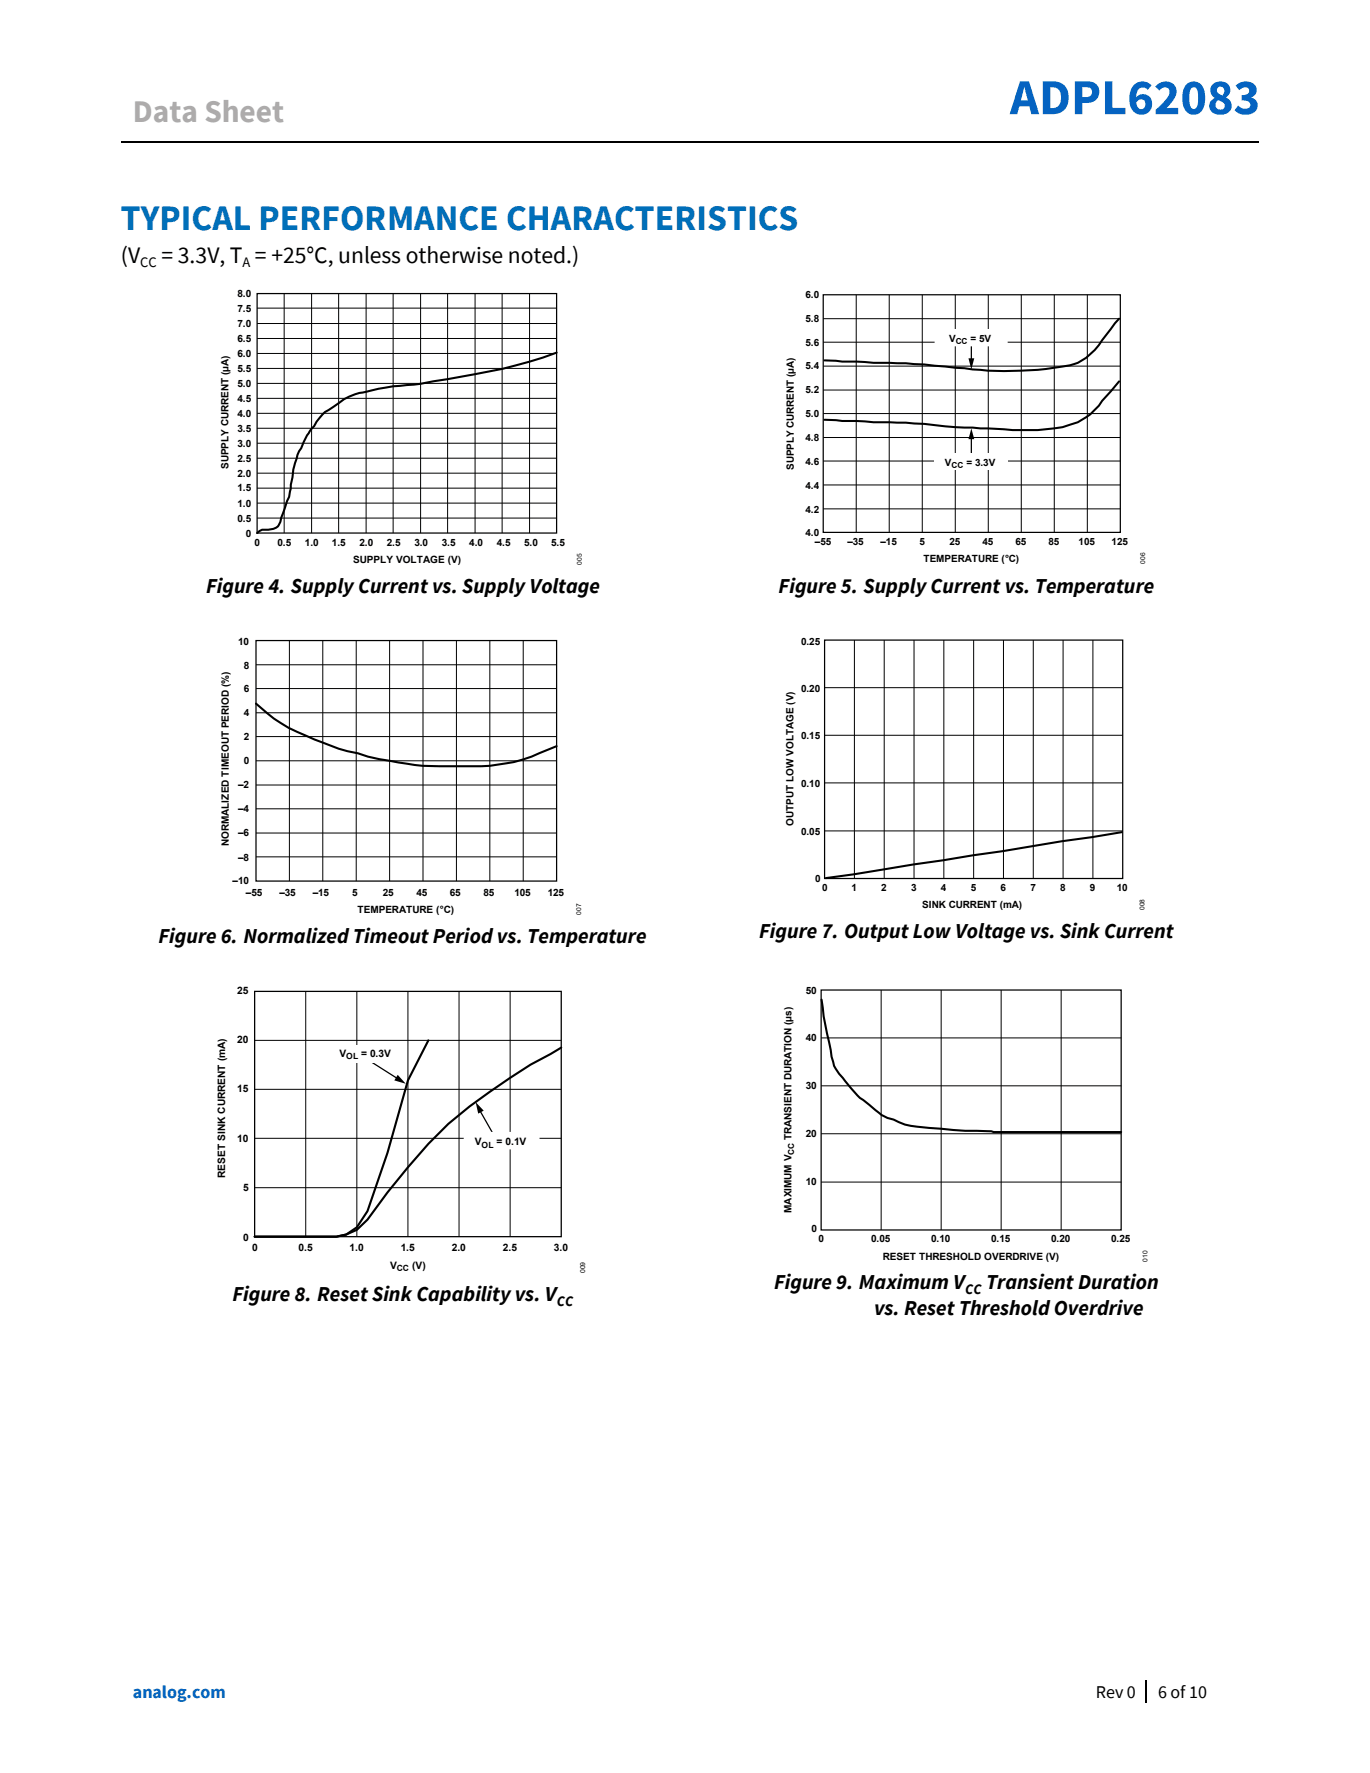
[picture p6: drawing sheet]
<svg xmlns="http://www.w3.org/2000/svg" width="216mm" height="279mm" viewBox="0 0 216 279" stroke-linecap="round" stroke-linejoin="round" font-family="sans-serif">
<path d="M19 22.4h83.3M102.4 22.4h96M180.6 264.7v3.6" fill="none" stroke="#000" stroke-width=".17"/>
<path d="M102.3 22.3h.1v.1h-.1z" fill-rule="evenodd" fill="#000"/>
<g fill="none" stroke="#000" stroke-width=".16">
<path d="M40.5 48.6h47.2M40.5 51h47.2M40.5 53.3h47.2M40.5 55.7h47.2M40.5 58.1h47.2M44.8 46.3v37.7M49.1 46.3v37.7M53.4 46.3v37.7M57.7 46.3v37.7M62 46.3v37.7M66.3 46.3v37.7M70.5 46.3v37.7"/>
<path d="M74.9 46.3v37.7M79.1 46.3v37.7M83.5 46.3v37.7M129.7 50.2h46.9M129.7 53.9h46.9M129.7 57.7h46.9M134.9 46.5v37.4M140.1 46.5v37.4M145.3 46.5v37.4M150.5 46.5v37.4M155.7 46.5v37.4M160.9 46.5v37.4"/>
<path d="M166.1 46.5v37.4M171.4 46.5v37.4M40.5 60.4h47.2M40.5 62.8h47.2M40.5 65.1h47.2M40.5 67.5h47.2M40.5 69.8h47.2M40.5 72.2h47.2M40.5 74.6h47.2M40.5 76.9h47.2M40.5 79.3h47.2M129.7 61.5h46.9"/>
<path d="M129.7 65.2h46.9M129.7 68.9h46.9M129.7 72.7h46.9M129.7 76.4h46.9M40.5 81.6h47.2M129.7 80.2h46.9"/>
</g>
<path d="M40.5 46.3h47.2v37.7h-47.2z" fill="none" stroke="#000" stroke-width=".2"/>
<path d="M87.7 55.6a69.7 69.7 0 0 1-12.9 3.4l-9.6 1.6a36 36 0 0 0-10.2 1.9l-.8 .4-2.4 1.7a5.5 5.5 0 0 0-2.3 2.6l-.5 .4-.6 1-1.5 3.1-.7 2.3-.6 4.3-1.3 3.3a1.83 1.83 0 0 1-2 1.9 1.67 1.67 0 0 0-1.8 .5" fill="none" stroke="#000" stroke-width=".33"/>
<path d="M129.7 46.5h46.9v37.4h-46.9zM153.1 68.9v3.9" fill="none" stroke="#000" stroke-width=".19"/>
<path d="M153.1 67.5l.4 1.7h-.9z" fill="#000"/>
<path d="M176.4 50.2l-2.7 3.4a8.1 8.1 0 0 1-6.3 4.2 54.5 54.5 0 0 1-15.4 .2h-1.4a110.7 110.7 0 0 0-12.9-.8l-7.8-.4M176.4 60.1l-2.7 3.1a8.5 8.5 0 0 1-5.1 3.7 22.4 22.4 0 0 1-7.7 .9l-10.3-.5a111.3 111.3 0 0 0-12.9-.8l-7.8-.4" fill="none" stroke="#000" stroke-width=".32"/>
<path d="M147.3 71.4h11.5v2.7h-11.5z" fill="#fff"/>
<path d="M153.1 52.8v4" fill="none" stroke="#000" stroke-width=".19"/>
<path d="M152.6 56.5h.9l-.4 1.7z" fill="#000"/>
<path d="M147.3 51.8h11.5v2.8h-11.5z" fill="#fff"/>
<g fill="none" stroke="#000" stroke-width=".16">
<path d="M40.3 104.8h47.4M40.3 108.5h47.4M40.3 112.3h47.4M40.3 116.1h47.4M40.3 119.9h47.4M45.6 100.9v37.9M50.9 100.9v37.9M56.1 100.9v37.9M61.4 100.9v37.9M66.7 100.9v37.9M71.9 100.9v37.9M77.2 100.9v37.9"/>
<path d="M82.5 100.9v37.9M129.9 108.4h47M129.9 115.9h47M134.6 100.9v37.5M139.3 100.9v37.5M144 100.9v37.5M148.7 100.9v37.5M153.4 100.9v37.5M158.1 100.9v37.5M162.8 100.9v37.5M167.5 100.9v37.5M172.2 100.9v37.5"/>
<path d="M40.3 123.7h47.4M40.3 127.5h47.4M40.3 131.3h47.4M40.3 135h47.4M129.9 123.4h47M129.9 130.9h47M48.2 156.2v38.7M56.2 156.2v38.7M64.3 156.2v38.7M72.3 156.2v38.7M80.4 156.2v38.7M40.1 163.9h48.3"/>
<path d="M40.1 171.7h48.3M40.1 179.4h48.3M40.1 187.2h48.3"/>
</g>
<path d="M40.3 100.9h47.4v37.9h-47.4zM40.1 156.2h48.3v38.7h-48.3zM58.4 167.3l4.3 2.7M75.6 175l2.2 3.9" fill="none" stroke="#000" stroke-width=".2"/>
<path d="M40.3 110.9a25.8 25.8 0 0 0 9.3 5.6l1.2 .5a22 22 0 0 0 5.6 1.7 37.7 37.7 0 0 0 7.8 1.7 32.2 32.2 0 0 0 7.7 .3 35.6 35.6 0 0 0 9.1-.6l2.8-.9 3.9-1.6M67.5 163.9l-3.2 6.4-3.2 11.4-3.2 9.2-1.7 2.5-1.6 1.1-1.6 .4h-12.9h11.3a7.3 7.3 0 0 0 6.5-2.7 107.7 107.7 0 0 1 12.8-15.1 113 113 0 0 1 12.9-9.3l4.8-2.7" fill="none" stroke="#000" stroke-width=".33"/>
<path d="M129.9 100.9h47v37.5h-47z" fill="none" stroke="#000" stroke-width=".19"/>
<path d="M176.8 131.1l-42.3 6.7-4.4 .6" fill="none" stroke="#000" stroke-width=".32"/>
<path d="M62.7 169.4l1.3 1.4-1.9-.5zM75 173.7l1.2 1.3-.8 .5z" fill="#000"/>
<g fill="#fff">
<path d="M73.1 178.4h11.9v2.7h-11.9z"/>
<path d="M51.7 164.7h12v2.8h-12z"/>
</g>
<path d="M138.9 156v37.8M148.3 156v37.8M157.8 156v37.8M167.2 156v37.8M129.4 163.6h47.3M129.4 171.1h47.3M129.4 178.7h47.3M129.4 186.3h47.3" fill="none" stroke="#000" stroke-width=".16"/>
<path d="M129.4 156h47.3v37.8h-47.3z" fill="none" stroke="#000" stroke-width=".2"/>
<path d="M129.5 157.5a48.5 48.5 0 0 0 1.4 8l.1 1 .3 .9a4.9 4.9 0 0 0 1.5 2.5l2.7 3.1 3 2.4a5.2 5.2 0 0 0 2.3 1 8 8 0 0 0 3.7 1.1l3.8 .4a56.8 56.8 0 0 0 7.9 .4l.4 .1h20.1" fill="none" stroke="#000" stroke-width=".33"/>
<text font-size="8" fill="#0563c1" x="159.2" y="18">ADPL62083</text>
<text font-size="5.6" fill="#006fb9" x="19" y="36.2">TYPICAL PERFORMANCE CHARACTERISTICS</text>
<text font-size="5" fill="#aeaaaa" x="21" y="19.3">Data Sheet</text>
<g font-size="3.7">
<text x="19" y="41.4">(V</text>
<text x="25.5" y="41.4">= 3.3V, T = +25°C, unless otherwise noted.)</text>
</g>
<g font-size="3.3">
<text x="32.5" y="93.4">Figure 4. Supply Current vs. SupplyVoltage</text>
<text x="122.7" y="93.4">Figure 5. Supply Current vs. Temperature</text>
<text x="25" y="148.6">Figure 6. Normalized Timeout Period vs. Temperature</text>
<text x="119.7" y="147.8">Figure 7. Output Low Voltage vs. Sink Current</text>
<text x="122" y="203.2">Figure 9. Maximum V</text>
<text x="155.4" y="203.2">Transient Duration</text>
<text x="36.6" y="205">Figure 8. Reset Sink Capability vs. V</text>
<text x="137.7" y="207.3">vs. Reset Threshold Overdrive</text>
</g>
<text font-size="2.8" fill="#0563c1" x="21" y="267.5">analog.com</text>
<g font-size="2.8">
<text x="172.7" y="267.5">Rev 0</text>
<text x="182.5" y="267.5">6 of 10</text>
</g>
<g font-size="2.3">
<text x="22.1" y="42.1">CC</text>
<text x="38.2" y="42.1">A</text>
<text x="152.1" y="203.9">CC</text>
<text x="87.8" y="205.7">CC</text>
</g>
<g font-size="1.6">
<text x="37.4" y="46.9">8.0</text>
<text x="126.9" y="47">6.0</text>
<text x="37.4" y="51.5">7.0</text>
<text x="37.4" y="49.2">7.5</text>
<text x="37.4" y="53.9">6.5</text>
<text x="126.9" y="50.7">5.8</text>
<text x="149.6" y="53.9">V</text>
<text x="152.9" y="53.9">= 5V</text>
<text x="37.4" y="58.6">5.5</text>
<text x="37.4" y="56.2">6.0</text>
<text x="126.9" y="58.2">5.4</text>
<text x="126.9" y="54.4">5.6</text>
<text x="37.4" y="63.3">4.5</text>
<text x="37.4" y="60.9">5.0</text>
<text x="37.4" y="65.7">4.0</text>
<text x="126.9" y="65.7">5.0</text>
<text x="126.9" y="61.9">5.2</text>
<text x="37.4" y="68">3.5</text>
<text x="37.4" y="70.4">3.0</text>
<text x="126.9" y="69.5">4.8</text>
<text x="36" y="73.9" transform="rotate(-90 36 73.9)">SUPPLY CURRENT (µA)</text>
<text x="37.4" y="72.7">2.5</text>
<text x="37.4" y="77.5">1.5</text>
<text x="37.4" y="75.1">2.0</text>
<text x="125.1" y="74.1" transform="rotate(-90 125.1 74.1)">SUPPLY CURRENT (µA)</text>
<text x="126.9" y="77">4.4</text>
<text x="126.9" y="73.2">4.6</text>
<text x="148.9" y="73.4">V</text>
<text x="152.3" y="73.4">= 3.3V</text>
<text x="37.4" y="82.2">0.5</text>
<text x="37.4" y="79.9">1.0</text>
<text x="126.9" y="80.8">4.2</text>
<text x="38.7" y="84.6">0</text>
<text x="40.1" y="86">0</text>
<text x="43.7" y="86">0.5</text>
<text x="48.1" y="86">1.0</text>
<text x="52.3" y="86">1.5</text>
<text x="55.7" y="88.7">SUPPLY VOLTAGE (V)</text>
<text x="56.6" y="86">2.0</text>
<text x="61" y="86">2.5</text>
<text x="65.3" y="86">3.0</text>
<text x="69.6" y="86">3.5</text>
<text x="74" y="86">4.0</text>
<text x="78.3" y="86">4.5</text>
<text x="82.6" y="86">5.0</text>
<text x="86.9" y="86">5.5</text>
<text x="126.9" y="84.5">4.0</text>
<text x="128.4" y="85.8">–55</text>
<text x="133.6" y="85.8">–35</text>
<text x="138.8" y="85.8">–15</text>
<text x="144.9" y="85.8">5</text>
<text x="145.5" y="88.5">TEMPERATURE (°C)</text>
<text x="149.6" y="85.8">25</text>
<text x="154.8" y="85.8">45</text>
<text x="160" y="85.8">65</text>
<text x="165.2" y="85.8">85</text>
<text x="170" y="85.8">105</text>
<text x="175.2" y="85.8">125</text>
<text x="37.5" y="101.6">10</text>
<text x="126.2" y="101.6">0.25</text>
<text x="38.4" y="105.3">8</text>
<text x="38.4" y="112.8">4</text>
<text x="38.4" y="109.1">6</text>
<text x="126.2" y="109">0.20</text>
<text x="38.4" y="116.7">2</text>
<text x="126.2" y="116.5">0.15</text>
<text x="37.5" y="124.2">–2</text>
<text x="38.4" y="120.4">0</text>
<text x="126.2" y="124">0.10</text>
<text x="37.5" y="131.8">–6</text>
<text x="37.5" y="128">–4</text>
<text x="125.1" y="130.2" transform="rotate(-90 125.1 130.2)">OUTPUT LOW VOLTAGE (V)</text>
<text x="126.2" y="131.5">0.05</text>
<text x="36.1" y="133.4" transform="rotate(-90 36.1 133.4)">NORMALIZED TIMEOUT PERIOD (%)</text>
<text x="37.5" y="135.6">–8</text>
<text x="36.7" y="139.4">–10</text>
<text x="38.8" y="141.1">–55</text>
<text x="44" y="141.1">–35</text>
<text x="49.3" y="141.1">–15</text>
<text x="55.5" y="141.1">5</text>
<text x="56.3" y="143.8">TEMPERATURE (°C)</text>
<text x="60.3" y="141.1">25</text>
<text x="65.6" y="141.1">45</text>
<text x="70.9" y="141.1">65</text>
<text x="76.2" y="141.1">85</text>
<text x="81.1" y="141.1">105</text>
<text x="86.3" y="141.1">125</text>
<text x="128.4" y="139">0</text>
<text x="129.6" y="140.4">0</text>
<text x="134.2" y="140.4">1</text>
<text x="138.9" y="140.4">2</text>
<text x="143.6" y="140.4">3</text>
<text x="145.3" y="143.1">SINK CURRENT (mA)</text>
<text x="148.3" y="140.4">4</text>
<text x="153" y="140.4">5</text>
<text x="157.7" y="140.4">6</text>
<text x="162.4" y="140.4">7</text>
<text x="167.1" y="140.4">8</text>
<text x="171.8" y="140.4">9</text>
<text x="176" y="140.4">10</text>
<text x="37.4" y="156.6">25</text>
<text x="127" y="156.6">50</text>
<text x="37.4" y="164.3">20</text>
<text x="53.5" y="166.5">V</text>
<text x="56.9" y="166.5">= 0.3V</text>
<text x="127" y="164.1">40</text>
<text x="37.4" y="172.1">15</text>
<text x="127" y="171.6">30</text>
<text x="37.4" y="179.9">10</text>
<text x="124.7" y="179.7" transform="rotate(-90 124.7 179.7)">TRANSIENT DURATION (µs)</text>
<text x="127" y="179.1">20</text>
<text x="35.5" y="185.6" transform="rotate(-90 35.5 185.6)">RESET SINK CURRENT (mA)</text>
<text x="74.8" y="180.5">V</text>
<text x="78.2" y="180.5">= 0.1V</text>
<text x="38.3" y="187.7">5</text>
<text x="124.7" y="191.1" transform="rotate(-90 124.7 191.1)">MAXIMUM V</text>
<text x="127" y="186.7">10</text>
<text x="38.3" y="195.5">0</text>
<text x="39.7" y="197.2">0</text>
<text x="47" y="197.2">0.5</text>
<text x="55.1" y="197.2">1.0</text>
<text x="63.1" y="197.2">1.5</text>
<text x="71.2" y="197.2">2.0</text>
<text x="79.3" y="197.2">2.5</text>
<text x="87.3" y="197.2">3.0</text>
<text x="127.9" y="194.2">0</text>
<text x="129" y="195.8">0</text>
<text x="137.3" y="195.8">0.05</text>
<text x="146.7" y="195.8">0.10</text>
<text x="156.2" y="195.8">0.15</text>
<text x="165.7" y="195.8">0.20</text>
<text x="175.1" y="195.8">0.25</text>
<text x="61.5" y="199.9">V</text>
<text x="65" y="199.9">(V)</text>
<text x="139.1" y="198.5">RESET THRESHOLD OVERDRIVE (V)</text>
</g>
<g font-size="1.3">
<text x="150.6" y="54.3">CC</text>
<text x="150" y="73.8">CC</text>
<text x="54.6" y="166.9">OL</text>
<text x="75.9" y="180.9">OL</text>
<text x="125.1" y="181.9" transform="rotate(-90 125.1 181.9)">CC</text>
<text x="62.5" y="200.3">CC</text>
</g>
<g font-size="1.1">
<text x="91.7" y="89" transform="rotate(-90 91.7 89)">005</text>
<text x="92.2" y="200.7" transform="rotate(-90 92.2 200.7)">009</text>
<text x="180.8" y="198.8" transform="rotate(-90 180.8 198.8)">010</text>
</g>
<g font-size="1">
<text x="180.5" y="88.8" transform="rotate(-90 180.5 88.8)">006</text>
<text x="180.4" y="143.4" transform="rotate(-90 180.4 143.4)">008</text>
<text x="91.6" y="144.2" transform="rotate(-90 91.6 144.2)">007</text>
</g>
</svg>
